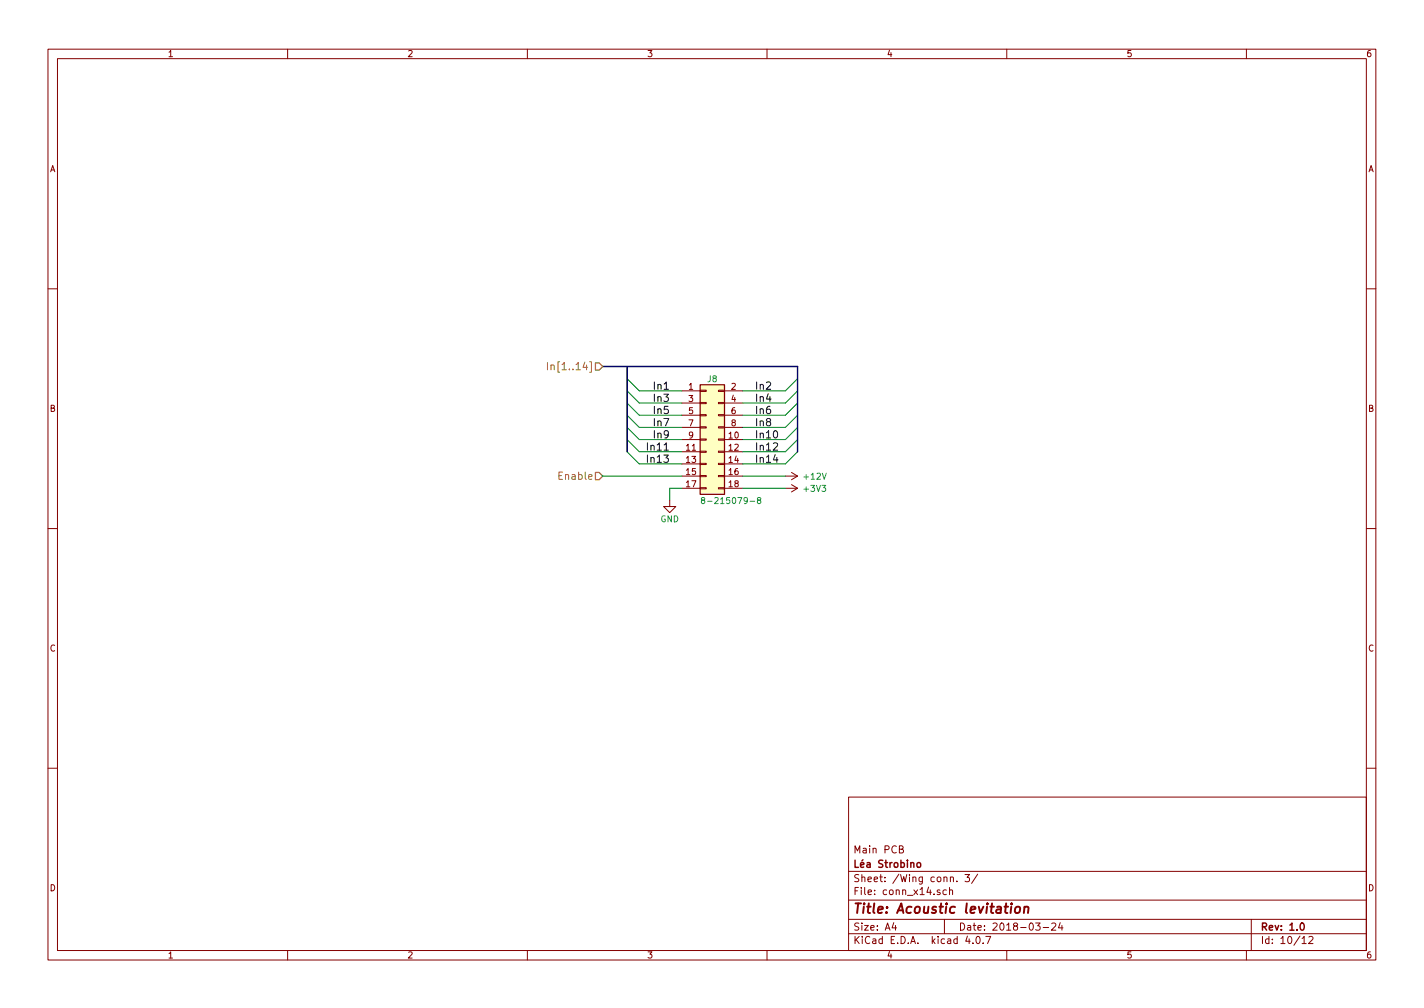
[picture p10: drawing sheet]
<svg xmlns="http://www.w3.org/2000/svg" width="297mm" height="210mm" viewBox="0 0 297 210" stroke-linecap="round" stroke-linejoin="round" font-family="sans-serif">
<g fill="none" stroke="#840000" stroke-width=".21">
<path d="M10 10.3h277v189.9h-277zM12 12.2h273v186.1h-273zM60 10.3v1.9M110 10.3v1.9M160 10.3v1.9M210 10.3v1.9M260 10.3v1.9M10 60.2h2M285 60.2h2M142.2 81.5h3.8M142.2 84.1h3.8M142.2 86.6h3.8"/>
<path d="M142.2 89.1h3.8M142.2 91.7h3.8M142.2 94.2h3.8M142.2 96.8h3.8M142.2 99.3h3.8M146 99.2h1.3v.2h-1.3zM146 96.6h1.3v.3h-1.3zM146 94.1h1.3v.3h-1.3zM146 91.6h1.3v.2h-1.3zM146 89h1.3v.3h-1.3zM146 86.5h1.3v.2h-1.3zM146 83.9h1.3v.3h-1.3z"/>
<path d="M146 81.4h1.3v.3h-1.3zM149.9 99.2h1.2v.2h-1.2zM149.9 96.6h1.2v.3h-1.2zM149.9 94.1h1.2v.3h-1.2zM149.9 91.6h1.2v.2h-1.2zM149.9 89h1.2v.3h-1.2zM149.9 86.5h1.2v.2h-1.2zM149.9 83.9h1.2v.3h-1.2zM149.9 81.4h1.2v.3h-1.2zM151.1 81.5h3.8M151.1 84.1h3.8M151.1 86.6h3.8"/>
<path d="M151.1 89.1h3.8M151.1 91.7h3.8M151.1 94.2h3.8M151.1 96.8h3.8M151.1 99.3h3.8M163.8 99.3h2.6M165.1 98.5l1.3 .8M166.4 99.3l-1.3 .8M10 110.3h2M139.7 104.4v1.3h1.3l-1.3 1.2-1.3-1.2h1.3M142.2 101.8h3.8M146 101.7h1.3v.3h-1.3z"/>
<path d="M149.9 101.7h1.2v.3h-1.2zM151.1 101.8h3.8M163.8 101.8h2.6M165.1 101.1l1.3 .7M166.4 101.8l-1.3 .8M285 110.3h2M10 160.2h2M177 166.3h108v32h-108zM187.6 177.1l.7-.1v-.4l-.2-.2h-.5v1.5h.6l.2-.1 .1-.4-.4-.3M285 160.2h2M60 198.3v1.9M110 198.3v1.9"/>
<path d="M160 198.3v1.9M177 194.8h108M177 191.8h108M177 187.8h108M177 181.8h108M186.4 192.5l-.3 1h.9M186.8 193v1M196.1 185.7l-.4-.1-.2 .2 .1 .2 .5 .2v.3h-.6M197 191.8v3M197.4 185.7l-.4-.1-.3 .3 .1 .6 .2 .1 .4-.1M198.1 185.7l.2-.1 .4 .1v.9M198.1 185.1v1.5"/>
<path d="M198.2 183.1l.3-.2 .3 .1 .1 .9M199.6 183.8v.1M201.3 182.4h.9l-.5 .6 .5 .1v.7l-.2 .1-.7-.1M201.8 195.2l-.4 1.1h1M202.9 196.7v.1M203.8 195.4l.1-.1a.8 .8 0 0 1 .6 .8 .8 .8 0 0 1-.6 .7 .97 .97 0 0 1-.1-1.4zM203.9 182.3l-1.2 2M205.1 196.7v.1M205.6 195.3h1.1l-.7 1.5M210 198.3v1.9M216 192.5h1l-.5 .6 .4 .1v.7l-.2 .1-.7-.1M217.6 193.5h1.1"/>
<path d="M219.4 192.7l.6-.2 .2 .5-.9 1h.9M221.2 192.5l-.4 1h.9M221.5 193v1M260 198.3v1.9M261 191.8v6.5M271.6 195.8l.4-.5v1.5M271.6 196.8h.9M273 195.5l.6-.2 .3 .5-1 1h1"/>
</g>
<path d="M191.3 180.1l.2-.2 .5 .2v.5l-.1 .2-.4 .1-.2-.1zM271.3 192.7l.3-.2a.8 .8 0 0 1 .5 .8 .8 .8 0 0 1-.5 .7l-.4-.5z" fill="none" stroke="#840000" stroke-width=".3"/>
<path d="M211.9 189.3l.3-.2 .6 .2-.1 .8-.4 .3-.5-.1zM213.7 189.3l.3-.2 .5 .1-.1 1.2M213.7 189.1l-.1 1.3" fill="none" stroke="#840000" stroke-width=".41"/>
<path d="M146 80.3h5.1v22.8h-5.1z" fill="#ffffc2" stroke="#ffffc2" stroke-width=".21"/>
<path d="M146 80.3h5.1v22.8h-5.1z" fill="none" stroke="#840000" stroke-width=".25"/>
<path d="M146.5 104.3l-.2-.2 .1-.2h.6v.3l-.6 .2-.1 .2 .1 .3 .1 .1h.3l.2-.2v-.4l-.2-.1M158.2 104.3l-.2-.2v-.2h.6v.3l-.5 .2-.1 .2v.3l.2 .1h.3l.2-.2-.1-.4-.1-.1" fill="none" stroke="#008484" stroke-width=".21"/>
<g fill="none" stroke="#008400" stroke-width=".21">
<path d="M130.8 79l2.5 2.5h8.9M166.4 79l-2.6 2.5h-8.9M125.7 99.3h16.5M130.8 81.5l2.5 2.6h8.9M130.8 84.1l2.5 2.5h8.9M130.8 86.6l2.5 2.5h8.9M130.8 89.1l2.5 2.6h8.9M130.8 91.7l2.5 2.5h8.9M130.8 94.2l2.5 2.6h8.9M154.9 99.3h8.9M166.4 94.2l-2.6 2.6h-8.9M166.4 91.7l-2.6 2.5h-8.9"/>
<path d="M166.4 89.1l-2.6 2.6h-8.9M166.4 86.6l-2.6 2.5h-8.9M166.4 84.1l-2.6 2.5h-8.9M166.4 81.5l-2.6 2.6h-8.9M142.2 101.8h-2.5v2.6M154.9 101.8h8.9"/>
</g>
<path d="M125.7 76.4h40.7v17.8M130.8 76.4v17.8" fill="none" stroke="#000084" stroke-width=".3"/>
<path d="M114.2 75.6v1.5M114.9 76.3l.1-.1a.36 .36 0 0 1 .6 .1v.8M114.9 76.1v1" fill="none" stroke="#848400" stroke-width=".21"/>
<path d="M124.2 75.7h.8l.7 .7-.7 .8h-.8zM124.2 98.5h.8l.7 .8-.7 .8h-.8z" fill="none" stroke="#848400" stroke-width=".25"/>
<text font-size="2.8" fill="#840000" x="178" y="190.5">Title: Acoustic levitation</text>
<g font-size="2.1" fill="#848400">
<text x="115.8" y="77.2">In[1..14]</text>
<text x="116.8" y="100.1">Enable</text>
</g>
<g font-size="2.1">
<text x="136.6" y="81.3">In1</text>
<text x="136.6" y="83.8">In3</text>
<text x="157.5" y="83.8">In4</text>
<text x="157.5" y="81.3">In2</text>
<text x="136.6" y="88.9">In7</text>
<text x="136.6" y="86.4">In5</text>
<text x="157.5" y="88.9">In8</text>
<text x="157.5" y="86.4">In6</text>
<text x="135.5" y="94">In11</text>
<text x="136.6" y="91.4">In9</text>
<text x="157.5" y="94">In12</text>
<text x="157.5" y="91.4">In10</text>
<text x="135.5" y="96.5">In13</text>
<text x="157.5" y="96.5">In14</text>
</g>
<g font-size="2.1" fill="#840000">
<text x="178" y="178">Main PCB</text>
<text x="178" y="184">Sheet: /Wing conn. 3/</text>
<text x="178" y="181">Léa Strobino</text>
<text x="178" y="186.7">File: conn_x14.sch</text>
<text x="178" y="196.9">KiCad E.D.A. kicad 4.0.7</text>
<text x="178" y="194.1">Size: A4</text>
<text x="200" y="194.1">Date: 2018-03-24</text>
<text x="263" y="194.1">Rev: 1.0</text>
<text x="263" y="196.9">Id: 10/12</text>
</g>
<g font-size="1.8" fill="#840000">
<text x="35" y="11.9">1</text>
<text x="85" y="11.9">2</text>
<text x="135" y="11.9">3</text>
<text x="185" y="11.9">4</text>
<text x="235" y="11.9">5</text>
<text x="285" y="11.9">6</text>
<text x="10.4" y="35.9">A</text>
<text x="285.4" y="35.9">A</text>
<text x="143.7" y="81.3">1</text>
<text x="143.7" y="83.8">3</text>
<text x="152.6" y="81.3">2</text>
<text x="152.6" y="83.8">4</text>
<text x="10.4" y="85.9">B</text>
<text x="143.7" y="86.4">5</text>
<text x="143.7" y="88.9">7</text>
<text x="152.6" y="86.4">6</text>
<text x="152.6" y="88.9">8</text>
<text x="285.4" y="85.9">B</text>
<text x="143.2" y="94">11</text>
<text x="143.7" y="91.4">9</text>
<text x="152.1" y="91.4">10</text>
<text x="152.1" y="94">12</text>
<text x="143.2" y="96.5">13</text>
<text x="143.2" y="99.1">15</text>
<text x="143.2" y="101.6">17</text>
<text x="152.1" y="96.5">14</text>
<text x="152.1" y="99.1">16</text>
<text x="152.1" y="101.6">18</text>
<text x="10.4" y="135.9">C</text>
<text x="285.4" y="135.9">C</text>
<text x="10.4" y="185.9">D</text>
<text x="285.4" y="185.9">D</text>
<text x="35" y="199.9">1</text>
<text x="85" y="199.9">2</text>
<text x="135" y="199.9">3</text>
<text x="185" y="199.9">4</text>
<text x="235" y="199.9">5</text>
<text x="285" y="199.9">6</text>
</g>
<g font-size="1.8" fill="#008484">
<text x="147.6" y="79.7">J8</text>
<text x="167.8" y="100">+12V</text>
<text x="148" y="105.1">8-215079-8</text>
<text x="167.8" y="102.6">+3V3</text>
<text x="137.7" y="108.9">GND</text>
</g>
</svg>
